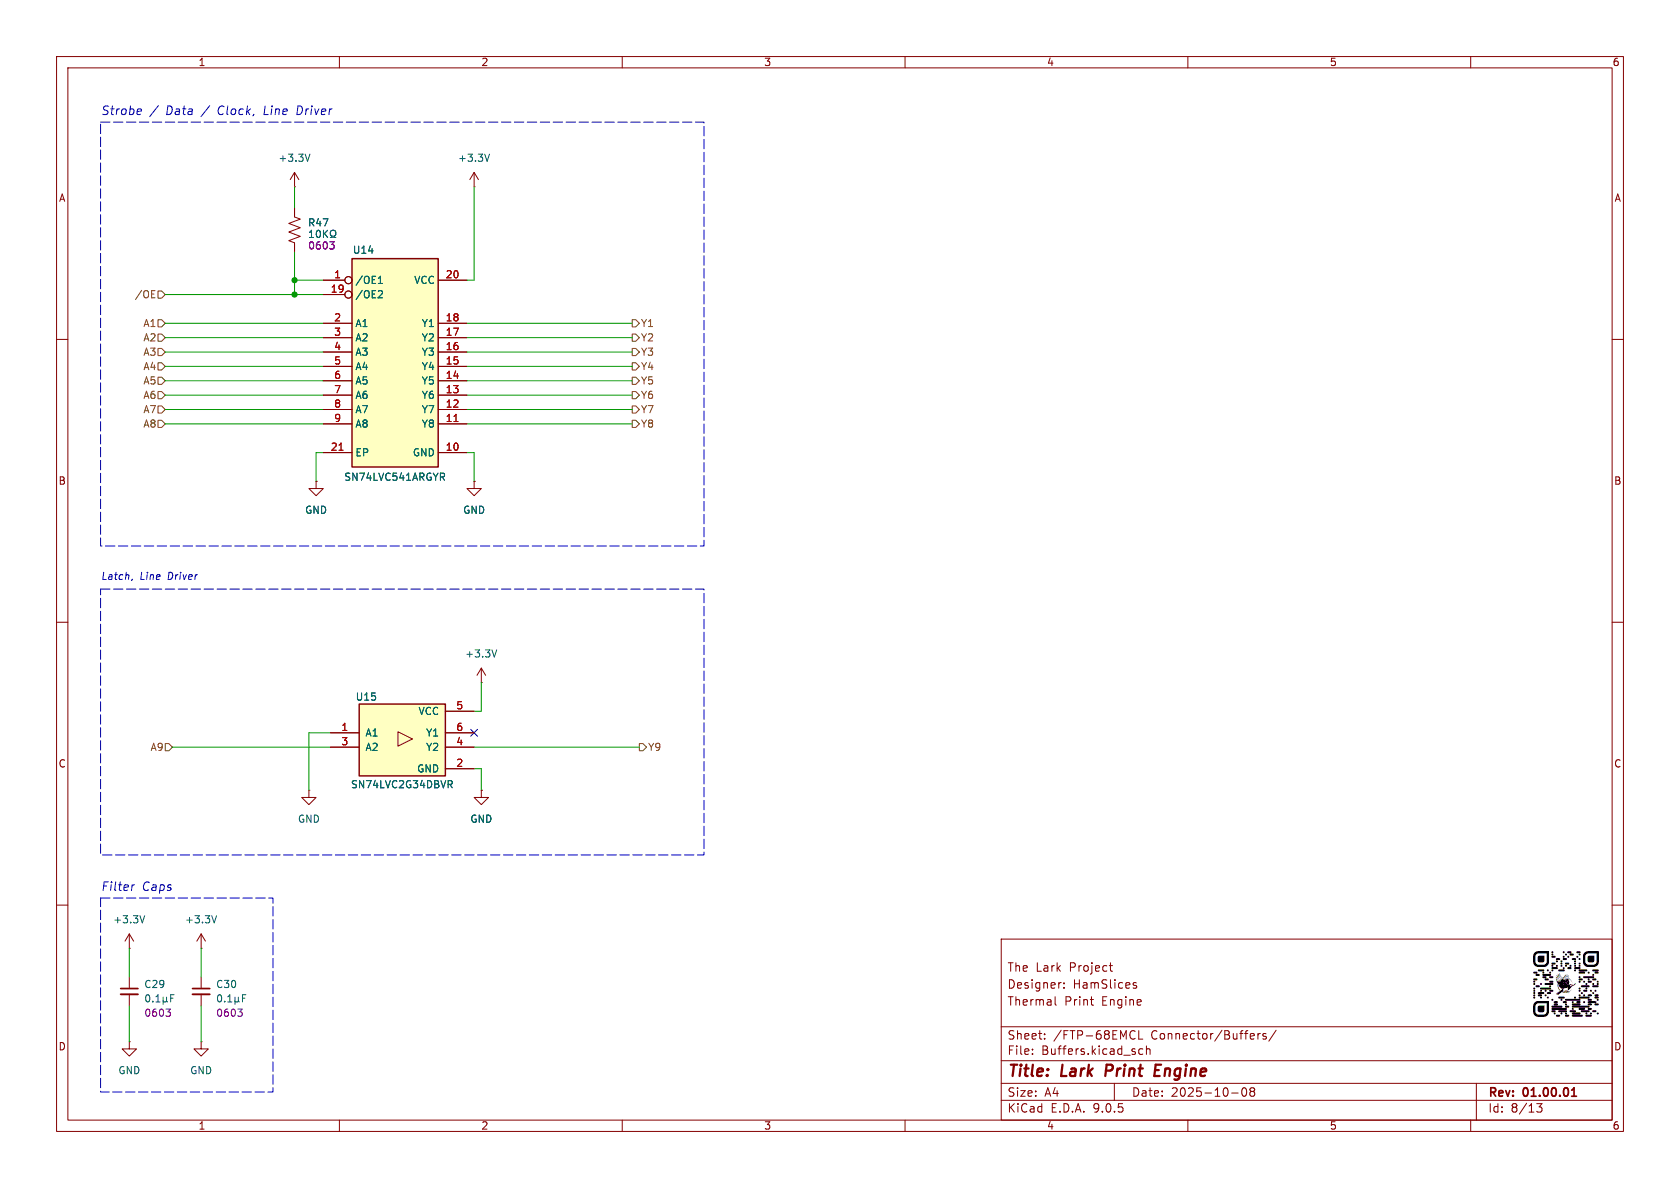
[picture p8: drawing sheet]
(kicad_sch
 (version 20250114)
 (generator "eeschema")
 (generator_version "9.0")
 (paper "A4")
 (title_block
  (title "Lark Print Engine")
  (date "2025-10-08")
  (rev "01.00.01")
  (comment 1 "Thermal Print Engine")
  (comment 2 "Designer: HamSlices")
  (comment 3 "The Lark Project"))
 (lib_symbols
  (symbol "Murata Electronics:Capacitor"
   (pin_numbers (hide yes))
   (pin_names
    (offset 0.254) (hide yes)) (exclude_from_sim no) (in_bom yes) (on_board yes)
   (property "Reference" "C" (at 0.254 1.778 0) (effects (font (size 1.27 1.27)) (justify left)))
   (property "Value" "Capacitor" (at 0.254 -2.032 0) (effects (font (size 1.27 1.27)) (justify left)))
   (property "Footprint" "" (at 0 0 0) (effects (font (size 1.27 1.27)) (hide yes)))
   (property "Datasheet" "~" (at 0 0 0) (effects (font (size 1.27 1.27)) (hide yes)))
   (property "Description" "Unpolarized capacitor, small symbol" (at 0 0 0) (effects (font (size 1.27 1.27)) (hide yes)))
   (property "Case" "" (at 0 0 0) (effects (font (size 1.27 1.27))))
   (property "MPN" "" (at 0 0 0) (effects (font (size 1.27 1.27)) (hide yes)))
   (symbol "Capacitor_0_1"
    (polyline (pts (xy -1.524 0.508) (xy 1.524 0.508)) (stroke (width 0.3048) (type default)) (fill (type none)))
    (polyline (pts (xy -1.524 -0.508) (xy 1.524 -0.508)) (stroke (width 0.3302) (type default)) (fill (type none))))
   (symbol "Capacitor_1_1"
    (pin passive line (at 0 2.54 270) (length 2.032) (name "~" (effects (font (size 1.27 1.27)))) (number "1" (effects (font (size 1.27 1.27)))))
    (pin passive line (at 0 -2.54 90) (length 2.032) (name "~" (effects (font (size 1.27 1.27)))) (number "2" (effects (font (size 1.27 1.27))))))
   (embedded_fonts no))
  (symbol "Stackpole:Resistor"
   (pin_numbers (hide yes))
   (pin_names
    (offset 0)) (exclude_from_sim no) (in_bom yes) (on_board yes)
   (property "Reference" "R" (at 2.54 0 90) (effects (font (size 1.27 1.27))))
   (property "Value" "Resistor" (at -2.54 0 90) (effects (font (size 1.27 1.27))))
   (property "Footprint" "" (at 1.016 -0.254 90) (effects (font (size 1.27 1.27)) (hide yes)))
   (property "Datasheet" "~" (at 0 0 0) (effects (font (size 1.27 1.27)) (hide yes)))
   (property "Description" "Resistor, US symbol" (at 0 0 0) (effects (font (size 1.27 1.27)) (hide yes)))
   (property "MPN" "" (at 0 0 0) (effects (font (size 1.27 1.27)) (hide yes)))
   (property "Case" "" (at 0 0 0) (effects (font (size 1.27 1.27)) (hide yes)))
   (property "Power" "" (at 0 0 0) (effects (font (size 1.27 1.27)) (hide yes)))
   (symbol "Resistor_0_1"
    (polyline (pts (xy 0 2.286) (xy 0 2.54)) (stroke (width 0) (type default)) (fill (type none)))
    (polyline (pts (xy 0 2.286) (xy 1.016 1.905) (xy 0 1.524) (xy -1.016 1.143) (xy 0 0.762)) (stroke (width 0) (type default)) (fill (type none)))
    (polyline (pts (xy 0 0.762) (xy 1.016 0.381) (xy 0 0) (xy -1.016 -0.381) (xy 0 -0.762)) (stroke (width 0) (type default)) (fill (type none)))
    (polyline (pts (xy 0 -0.762) (xy 1.016 -1.143) (xy 0 -1.524) (xy -1.016 -1.905) (xy 0 -2.286)) (stroke (width 0) (type default)) (fill (type none)))
    (polyline (pts (xy 0 -2.286) (xy 0 -2.54)) (stroke (width 0) (type default)) (fill (type none))))
   (symbol "Resistor_1_1"
    (pin passive line (at 0 3.81 270) (length 1.27) (name "~" (effects (font (size 1.27 1.27)))) (number "1" (effects (font (size 1.27 1.27)))))
    (pin passive line (at 0 -3.81 90) (length 1.27) (name "~" (effects (font (size 1.27 1.27)))) (number "2" (effects (font (size 1.27 1.27))))))
   (embedded_fonts no))
  (symbol "Texas Instruments:SN74LVC2G34DBVR"
   (pin_names
    (offset 1.016)) (exclude_from_sim no) (in_bom yes) (on_board yes)
   (property "Reference" "U" (at -7.112 7.62 0) (effects (font (size 1.27 1.27))))
   (property "Value" "SN74LVC2G34DBVR" (at 0 -7.874 0) (effects (font (size 1.27 1.27))))
   (property "Footprint" "Texas Instruments:SOT-23-6" (at 0 -16.51 0) (effects (font (size 1.27 1.27)) (hide yes)))
   (property "Datasheet" "https://www.ti.com/lit/ds/symlink/sn74lvc2g34.pdf" (at 0.508 -13.716 0) (effects (font (size 1.27 1.27)) (hide yes)))
   (property "Description" "Buffer, Non-Inverting 2 Element 1 Bit per Element Push-Pull Output SOT-23-6" (at 0.254 -11.176 0) (effects (font (size 1.27 1.27)) (hide yes)))
   (property "MPN" "SN74LVC2G34DBVR" (at 0 -7.874 0) (effects (font (size 1.27 1.27)) (hide yes)))
   (symbol "SN74LVC2G34DBVR_1_0"
    (polyline (pts (xy 1.778 0.1778) (xy -0.762 1.4478) (xy -0.762 -1.0922) (xy 1.778 0.1778)) (stroke (width 0.1524) (type default)) (fill (type none)))
    (pin input line (at -12.7 1.27 0) (length 5.08) (name "A1" (effects (font (size 1.27 1.27)))) (number "1" (effects (font (size 1.27 1.27)))))
    (pin input line (at -12.7 -1.27 0) (length 5.08) (name "A2" (effects (font (size 1.27 1.27)))) (number "3" (effects (font (size 1.27 1.27)))))
    (pin power_in line (at 12.7 5.08 180) (length 5.08) (name "VCC" (effects (font (size 1.27 1.27)))) (number "5" (effects (font (size 1.27 1.27)))))
    (pin output line (at 12.7 1.27 180) (length 5.08) (name "Y1" (effects (font (size 1.27 1.27)))) (number "6" (effects (font (size 1.27 1.27)))))
    (pin output line (at 12.7 -1.27 180) (length 5.08) (name "Y2" (effects (font (size 1.27 1.27)))) (number "4" (effects (font (size 1.27 1.27)))))
    (pin power_in line (at 12.7 -5.08 180) (length 5.08) (name "GND" (effects (font (size 1.27 1.27)))) (number "2" (effects (font (size 1.27 1.27))))))
   (symbol "SN74LVC2G34DBVR_1_1"
    (rectangle (start -7.62 6.35) (end 7.62 -6.35) (stroke (width 0.254) (type default)) (fill (type background))))
   (embedded_fonts no))
  (symbol "Texas Instruments:SN74LVC541ARGYR" (exclude_from_sim no) (in_bom yes) (on_board yes)
   (property "Reference" "U" (at -6.858 19.05 0) (effects (font (size 1.27 1.27))))
   (property "Value" "SN74LVC541ARGYR" (at 0.254 -20.828 0) (effects (font (size 1.27 1.27))))
   (property "Footprint" "Texas Instruments:SN74LVC541ARGYR" (at 1.27 -23.622 0) (effects (font (size 1.27 1.27)) (hide yes)))
   (property "Datasheet" "https://www.ti.com/lit/ds/symlink/sn74lvc541a.pdf" (at 0.762 -25.908 0) (effects (font (size 1.27 1.27)) (hide yes)))
   (property "Description" "Buffer, Non-Inverting 1 Element 8 Bit per Element 3-State Output 20-VQFN (3.5x4.5)" (at 2.286 -27.94 0) (effects (font (size 1.27 1.27)) (hide yes)))
   (property "MPN" "SN74LVC541ARGYR" (at 0.254 -20.828 0) (effects (font (size 1.27 1.27)) (hide yes)))
   (symbol "SN74LVC541ARGYR_0_1"
    (rectangle (start -7.62 17.78) (end 7.62 -19.05) (stroke (width 0.254) (type default)) (fill (type background))))
   (symbol "SN74LVC541ARGYR_1_1"
    (pin input inverted (at -12.7 13.97 0) (length 5.08) (name "/OE1" (effects (font (size 1.27 1.27)))) (number "1" (effects (font (size 1.27 1.27)))))
    (pin input inverted (at -12.7 11.43 0) (length 5.08) (name "/OE2" (effects (font (size 1.27 1.27)))) (number "19" (effects (font (size 1.27 1.27)))))
    (pin input line (at -12.7 6.35 0) (length 5.08) (name "A1" (effects (font (size 1.27 1.27)))) (number "2" (effects (font (size 1.27 1.27)))))
    (pin input line (at -12.7 3.81 0) (length 5.08) (name "A2" (effects (font (size 1.27 1.27)))) (number "3" (effects (font (size 1.27 1.27)))))
    (pin input line (at -12.7 1.27 0) (length 5.08) (name "A3" (effects (font (size 1.27 1.27)))) (number "4" (effects (font (size 1.27 1.27)))))
    (pin input line (at -12.7 -1.27 0) (length 5.08) (name "A4" (effects (font (size 1.27 1.27)))) (number "5" (effects (font (size 1.27 1.27)))))
    (pin input line (at -12.7 -3.81 0) (length 5.08) (name "A5" (effects (font (size 1.27 1.27)))) (number "6" (effects (font (size 1.27 1.27)))))
    (pin input line (at -12.7 -6.35 0) (length 5.08) (name "A6" (effects (font (size 1.27 1.27)))) (number "7" (effects (font (size 1.27 1.27)))))
    (pin input line (at -12.7 -8.89 0) (length 5.08) (name "A7" (effects (font (size 1.27 1.27)))) (number "8" (effects (font (size 1.27 1.27)))))
    (pin input line (at -12.7 -11.43 0) (length 5.08) (name "A8" (effects (font (size 1.27 1.27)))) (number "9" (effects (font (size 1.27 1.27)))))
    (pin passive line (at -12.7 -16.51 0) (length 5.08) (name "EP" (effects (font (size 1.27 1.27)))) (number "21" (effects (font (size 1.27 1.27)))))
    (pin power_in line (at 12.7 13.97 180) (length 5.08) (name "VCC" (effects (font (size 1.27 1.27)))) (number "20" (effects (font (size 1.27 1.27)))))
    (pin tri_state line (at 12.7 6.35 180) (length 5.08) (name "Y1" (effects (font (size 1.27 1.27)))) (number "18" (effects (font (size 1.27 1.27)))))
    (pin tri_state line (at 12.7 3.81 180) (length 5.08) (name "Y2" (effects (font (size 1.27 1.27)))) (number "17" (effects (font (size 1.27 1.27)))))
    (pin tri_state line (at 12.7 1.27 180) (length 5.08) (name "Y3" (effects (font (size 1.27 1.27)))) (number "16" (effects (font (size 1.27 1.27)))))
    (pin tri_state line (at 12.7 -1.27 180) (length 5.08) (name "Y4" (effects (font (size 1.27 1.27)))) (number "15" (effects (font (size 1.27 1.27)))))
    (pin tri_state line (at 12.7 -3.81 180) (length 5.08) (name "Y5" (effects (font (size 1.27 1.27)))) (number "14" (effects (font (size 1.27 1.27)))))
    (pin tri_state line (at 12.7 -6.35 180) (length 5.08) (name "Y6" (effects (font (size 1.27 1.27)))) (number "13" (effects (font (size 1.27 1.27)))))
    (pin tri_state line (at 12.7 -8.89 180) (length 5.08) (name "Y7" (effects (font (size 1.27 1.27)))) (number "12" (effects (font (size 1.27 1.27)))))
    (pin tri_state line (at 12.7 -11.43 180) (length 5.08) (name "Y8" (effects (font (size 1.27 1.27)))) (number "11" (effects (font (size 1.27 1.27)))))
    (pin power_in line (at 12.7 -16.51 180) (length 5.08) (name "GND" (effects (font (size 1.27 1.27)))) (number "10" (effects (font (size 1.27 1.27))))))
   (embedded_fonts no))
  (symbol "power:+3.3V"
   (power)
   (pin_numbers (hide yes))
   (pin_names
    (offset 0) (hide yes)) (exclude_from_sim no) (in_bom yes) (on_board yes)
   (property "Reference" "#PWR" (at 0 -3.81 0) (effects (font (size 1.27 1.27)) (hide yes)))
   (property "Value" "+3.3V" (at 0 3.556 0) (effects (font (size 1.27 1.27))))
   (property "Footprint" "" (at 0 0 0) (effects (font (size 1.27 1.27)) (hide yes)))
   (property "Datasheet" "" (at 0 0 0) (effects (font (size 1.27 1.27)) (hide yes)))
   (property "Description" "Power symbol creates a global label with name \"+3.3V\"" (at 0 0 0) (effects (font (size 1.27 1.27)) (hide yes)))
   (symbol "+3.3V_0_1"
    (polyline (pts (xy -0.762 1.27) (xy 0 2.54)) (stroke (width 0) (type default)) (fill (type none)))
    (polyline (pts (xy 0 2.54) (xy 0.762 1.27)) (stroke (width 0) (type default)) (fill (type none)))
    (polyline (pts (xy 0 0) (xy 0 2.54)) (stroke (width 0) (type default)) (fill (type none))))
   (symbol "+3.3V_1_1"
    (pin power_in line (at 0 0 90) (length 0) (name "~" (effects (font (size 1.27 1.27)))) (number "1" (effects (font (size 1.27 1.27))))))
   (embedded_fonts no))
  (symbol "power:GND"
   (power)
   (pin_numbers (hide yes))
   (pin_names
    (offset 0) (hide yes)) (exclude_from_sim no) (in_bom yes) (on_board yes)
   (property "Reference" "#PWR" (at 0 -6.35 0) (effects (font (size 1.27 1.27)) (hide yes)))
   (property "Value" "GND" (at 0 -3.81 0) (effects (font (size 1.27 1.27))))
   (property "Footprint" "" (at 0 0 0) (effects (font (size 1.27 1.27)) (hide yes)))
   (property "Datasheet" "" (at 0 0 0) (effects (font (size 1.27 1.27)) (hide yes)))
   (property "Description" "Power symbol creates a global label with name \"GND\" , ground" (at 0 0 0) (effects (font (size 1.27 1.27)) (hide yes)))
   (symbol "GND_0_1"
    (polyline (pts (xy 0 0) (xy 0 -1.27) (xy 1.27 -1.27) (xy 0 -2.54) (xy -1.27 -1.27) (xy 0 -1.27)) (stroke (width 0) (type default)) (fill (type none))))
   (symbol "GND_1_1"
    (pin power_in line (at 0 0 270) (length 0) (name "~" (effects (font (size 1.27 1.27)))) (number "1" (effects (font (size 1.27 1.27))))))
   (embedded_fonts no)))
 (rectangle
  (start 17.78 158.75)
  (end 48.26 193.04)
  (stroke (width 0) (type dash))
  (fill (type none)))
 (rectangle
  (start 17.78 104.14)
  (end 124.46 151.13)
  (stroke (width 0) (type dash))
  (fill (type none)))
 (rectangle
  (start 17.78 21.59)
  (end 124.46 96.52)
  (stroke (width 0) (type dash))
  (fill (type none)))
 (text "Strobe / Data / Clock, Line Driver"
  (exclude_from_sim no)
  (at 17.78 19.812 0)
  (effects (font (size 1.524 1.524)
    (italic yes)) (justify left)))
 (text "Latch, Line Driver"
  (exclude_from_sim no)
  (at 17.78 102.108 0)
  (effects (font (size 1.27 1.27)
    (italic yes)) (justify left)))
 (text "Filter Caps"
  (exclude_from_sim no)
  (at 17.78 156.972 0)
  (effects (font (size 1.524 1.524)
    (italic yes)) (justify left)))
 (junction
  (at 52.07 49.53)
  (diameter 0)
  (color 0 0 0 0))
 (junction
  (at 52.07 52.07)
  (diameter 0)
  (color 0 0 0 0))
 (no_connect
  (at 83.82 129.54))
 (wire
  (pts (xy 85.09 135.89) (xy 85.09 139.7))
  (stroke (width 0) (type default)))
 (wire
  (pts (xy 82.55 69.85) (xy 111.76 69.85))
  (stroke (width 0) (type default)))
 (wire
  (pts (xy 55.88 80.01) (xy 57.15 80.01))
  (stroke (width 0) (type default)))
 (wire
  (pts (xy 83.82 49.53) (xy 82.55 49.53))
  (stroke (width 0) (type default)))
 (wire
  (pts (xy 83.82 132.08) (xy 113.03 132.08))
  (stroke (width 0) (type default)))
 (wire
  (pts (xy 82.55 67.31) (xy 111.76 67.31))
  (stroke (width 0) (type default)))
 (wire
  (pts (xy 29.21 57.15) (xy 57.15 57.15))
  (stroke (width 0) (type default)))
 (wire
  (pts (xy 83.82 85.09) (xy 83.82 80.01))
  (stroke (width 0) (type default)))
 (wire
  (pts (xy 29.21 59.69) (xy 57.15 59.69))
  (stroke (width 0) (type default)))
 (wire
  (pts (xy 83.82 125.73) (xy 85.09 125.73))
  (stroke (width 0) (type default)))
 (wire
  (pts (xy 22.86 167.64) (xy 22.86 172.72))
  (stroke (width 0) (type default)))
 (wire
  (pts (xy 54.61 139.7) (xy 54.61 129.54))
  (stroke (width 0) (type default)))
 (wire
  (pts (xy 82.55 59.69) (xy 111.76 59.69))
  (stroke (width 0) (type default)))
 (wire
  (pts (xy 35.56 167.64) (xy 35.56 172.72))
  (stroke (width 0) (type default)))
 (wire
  (pts (xy 83.82 135.89) (xy 85.09 135.89))
  (stroke (width 0) (type default)))
 (wire
  (pts (xy 52.07 52.07) (xy 57.15 52.07))
  (stroke (width 0) (type default)))
 (wire
  (pts (xy 82.55 74.93) (xy 111.76 74.93))
  (stroke (width 0) (type default)))
 (wire
  (pts (xy 82.55 62.23) (xy 111.76 62.23))
  (stroke (width 0) (type default)))
 (wire
  (pts (xy 52.07 49.53) (xy 57.15 49.53))
  (stroke (width 0) (type default)))
 (wire
  (pts (xy 82.55 72.39) (xy 111.76 72.39))
  (stroke (width 0) (type default)))
 (wire
  (pts (xy 22.86 177.8) (xy 22.86 184.15))
  (stroke (width 0) (type default)))
 (wire
  (pts (xy 29.21 74.93) (xy 57.15 74.93))
  (stroke (width 0) (type default)))
 (wire
  (pts (xy 82.55 64.77) (xy 111.76 64.77))
  (stroke (width 0) (type default)))
 (wire
  (pts (xy 82.55 80.01) (xy 83.82 80.01))
  (stroke (width 0) (type default)))
 (wire
  (pts (xy 29.21 67.31) (xy 57.15 67.31))
  (stroke (width 0) (type default)))
 (wire
  (pts (xy 52.07 33.02) (xy 52.07 36.83))
  (stroke (width 0) (type default)))
 (wire
  (pts (xy 29.21 62.23) (xy 57.15 62.23))
  (stroke (width 0) (type default)))
 (wire
  (pts (xy 85.09 120.65) (xy 85.09 125.73))
  (stroke (width 0) (type default)))
 (wire
  (pts (xy 29.21 72.39) (xy 57.15 72.39))
  (stroke (width 0) (type default)))
 (wire
  (pts (xy 29.21 69.85) (xy 57.15 69.85))
  (stroke (width 0) (type default)))
 (wire
  (pts (xy 52.07 49.53) (xy 52.07 52.07))
  (stroke (width 0) (type default)))
 (wire
  (pts (xy 35.56 177.8) (xy 35.56 184.15))
  (stroke (width 0) (type default)))
 (wire
  (pts (xy 29.21 64.77) (xy 57.15 64.77))
  (stroke (width 0) (type default)))
 (wire
  (pts (xy 83.82 33.02) (xy 83.82 49.53))
  (stroke (width 0) (type default)))
 (wire
  (pts (xy 54.61 129.54) (xy 58.42 129.54))
  (stroke (width 0) (type default)))
 (wire
  (pts (xy 30.48 132.08) (xy 58.42 132.08))
  (stroke (width 0) (type default)))
 (wire
  (pts (xy 55.88 85.09) (xy 55.88 80.01))
  (stroke (width 0) (type default)))
 (wire
  (pts (xy 29.21 52.07) (xy 52.07 52.07))
  (stroke (width 0) (type default)))
 (wire
  (pts (xy 82.55 57.15) (xy 111.76 57.15))
  (stroke (width 0) (type default)))
 (wire
  (pts (xy 52.07 44.45) (xy 52.07 49.53))
  (stroke (width 0) (type default)))
 (image
  (at 276.86 173.99)
  (scale 0.0176724)
  (data))
 (hierarchical_label "A8"
  (shape input)
  (at 29.21 74.93 180)
  (effects (font (size 1.27 1.27)) (justify right)))
 (hierarchical_label "Y3"
  (shape output)
  (at 111.76 62.23 0)
  (effects (font (size 1.27 1.27)) (justify left)))
 (hierarchical_label "Y1"
  (shape output)
  (at 111.76 57.15 0)
  (effects (font (size 1.27 1.27)) (justify left)))
 (hierarchical_label "Y6"
  (shape output)
  (at 111.76 69.85 0)
  (effects (font (size 1.27 1.27)) (justify left)))
 (hierarchical_label "A2"
  (shape input)
  (at 29.21 59.69 180)
  (effects (font (size 1.27 1.27)) (justify right)))
 (hierarchical_label "Y4"
  (shape output)
  (at 111.76 64.77 0)
  (effects (font (size 1.27 1.27)) (justify left)))
 (hierarchical_label "A4"
  (shape input)
  (at 29.21 64.77 180)
  (effects (font (size 1.27 1.27)) (justify right)))
 (hierarchical_label "A5"
  (shape input)
  (at 29.21 67.31 180)
  (effects (font (size 1.27 1.27)) (justify right)))
 (hierarchical_label "Y2"
  (shape output)
  (at 111.76 59.69 0)
  (effects (font (size 1.27 1.27)) (justify left)))
 (hierarchical_label "A9"
  (shape input)
  (at 30.48 132.08 180)
  (effects (font (size 1.27 1.27)) (justify right)))
 (hierarchical_label "Y5"
  (shape output)
  (at 111.76 67.31 0)
  (effects (font (size 1.27 1.27)) (justify left)))
 (hierarchical_label "Y9"
  (shape output)
  (at 113.03 132.08 0)
  (effects (font (size 1.27 1.27)) (justify left)))
 (hierarchical_label "A3"
  (shape input)
  (at 29.21 62.23 180)
  (effects (font (size 1.27 1.27)) (justify right)))
 (hierarchical_label "A6"
  (shape input)
  (at 29.21 69.85 180)
  (effects (font (size 1.27 1.27)) (justify right)))
 (hierarchical_label "A7"
  (shape input)
  (at 29.21 72.39 180)
  (effects (font (size 1.27 1.27)) (justify right)))
 (hierarchical_label "Y8"
  (shape output)
  (at 111.76 74.93 0)
  (effects (font (size 1.27 1.27)) (justify left)))
 (hierarchical_label "A1"
  (shape input)
  (at 29.21 57.15 180)
  (effects (font (size 1.27 1.27)) (justify right)))
 (hierarchical_label "Y7"
  (shape output)
  (at 111.76 72.39 0)
  (effects (font (size 1.27 1.27)) (justify left)))
 (hierarchical_label "{slash}OE"
  (shape input)
  (at 29.21 52.07 180)
  (effects (font (size 1.27 1.27)) (justify right)))
 (symbol
  (lib_id "Texas Instruments:SN74LVC2G34DBVR")
  (at 71.12 130.81 0)
  (unit 1)
  (exclude_from_sim no)
  (in_bom yes)
  (on_board yes)
  (dnp no)
  (property "Reference" "U15" (at 64.77 123.19 0) (effects (font (size 1.27 1.27))))
  (property "Value" "SN74LVC2G34DBVR" (at 71.12 138.684 0) (effects (font (size 1.27 1.27))))
  (property "Footprint" "Texas Instruments:SOT-23-6" (at 71.12 132.08 0) (effects (font (size 1.27 1.27)) (hide yes)))
  (property "Datasheet" "https://www.ti.com/lit/ds/symlink/sn74lvc2g34.pdf" (at 71.628 129.286 0) (effects (font (size 1.27 1.27)) (hide yes)))
  (property "Description" "Buffer, Non-Inverting 2 Element 1 Bit per Element Push-Pull Output SOT-23-6" (at 71.374 126.746 0) (effects (font (size 1.27 1.27)) (hide yes)))
  (property "MPN" "SN74LVC2G34DBVR" (at 71.12 123.444 0) (effects (font (size 1.27 1.27)) (hide yes)))
  (pin "2")
  (pin "5")
  (pin "1")
  (pin "3")
  (pin "6")
  (pin "4"))
 (symbol
  (lib_id "power:+3.3V")
  (at 85.09 120.65 0)
  (unit 1)
  (exclude_from_sim no)
  (in_bom yes)
  (on_board yes)
  (dnp no)
  (fields_autoplaced yes)
  (property "Reference" "#PWR0129" (at 85.09 124.46 0) (effects (font (size 1.27 1.27)) (hide yes)))
  (property "Value" "+3.3V" (at 85.09 115.57 0) (effects (font (size 1.27 1.27))))
  (property "Footprint" "" (at 85.09 120.65 0) (effects (font (size 1.27 1.27)) (hide yes)))
  (property "Datasheet" "" (at 85.09 120.65 0) (effects (font (size 1.27 1.27)) (hide yes)))
  (property "Description" "Power symbol creates a global label with name \"+3.3V\"" (at 85.09 120.65 0) (effects (font (size 1.27 1.27)) (hide yes)))
  (pin "1"))
 (symbol
  (lib_id "power:GND")
  (at 35.56 184.15 0)
  (unit 1)
  (exclude_from_sim no)
  (in_bom yes)
  (on_board yes)
  (dnp no)
  (fields_autoplaced yes)
  (property "Reference" "#PWR0135" (at 35.56 190.5 0) (effects (font (size 1.27 1.27)) (hide yes)))
  (property "Value" "GND" (at 35.56 189.23 0) (effects (font (size 1.27 1.27))))
  (property "Footprint" "" (at 35.56 184.15 0) (effects (font (size 1.27 1.27)) (hide yes)))
  (property "Datasheet" "" (at 35.56 184.15 0) (effects (font (size 1.27 1.27)) (hide yes)))
  (property "Description" "Power symbol creates a global label with name \"GND\" , ground" (at 35.56 184.15 0) (effects (font (size 1.27 1.27)) (hide yes)))
  (pin "1"))
 (symbol
  (lib_id "power:GND")
  (at 85.09 139.7 0)
  (unit 1)
  (exclude_from_sim no)
  (in_bom yes)
  (on_board yes)
  (dnp no)
  (fields_autoplaced yes)
  (property "Reference" "#PWR0131" (at 85.09 146.05 0) (effects (font (size 1.27 1.27)) (hide yes)))
  (property "Value" "GND" (at 85.09 144.78 0) (effects (font (size 1.27 1.27))))
  (property "Footprint" "" (at 85.09 139.7 0) (effects (font (size 1.27 1.27)) (hide yes)))
  (property "Datasheet" "" (at 85.09 139.7 0) (effects (font (size 1.27 1.27)) (hide yes)))
  (property "Description" "Power symbol creates a global label with name \"GND\" , ground" (at 85.09 139.7 0) (effects (font (size 1.27 1.27)) (hide yes)))
  (pin "1"))
 (symbol
  (lib_id "power:GND")
  (at 54.61 139.7 0)
  (unit 1)
  (exclude_from_sim no)
  (in_bom yes)
  (on_board yes)
  (dnp no)
  (fields_autoplaced yes)
  (property "Reference" "#PWR0130" (at 54.61 146.05 0) (effects (font (size 1.27 1.27)) (hide yes)))
  (property "Value" "GND" (at 54.61 144.78 0) (effects (font (size 1.27 1.27))))
  (property "Footprint" "" (at 54.61 139.7 0) (effects (font (size 1.27 1.27)) (hide yes)))
  (property "Datasheet" "" (at 54.61 139.7 0) (effects (font (size 1.27 1.27)) (hide yes)))
  (property "Description" "Power symbol creates a global label with name \"GND\" , ground" (at 54.61 139.7 0) (effects (font (size 1.27 1.27)) (hide yes)))
  (pin "1"))
 (symbol
  (lib_id "power:GND")
  (at 22.86 184.15 0)
  (unit 1)
  (exclude_from_sim no)
  (in_bom yes)
  (on_board yes)
  (dnp no)
  (fields_autoplaced yes)
  (property "Reference" "#PWR0134" (at 22.86 190.5 0) (effects (font (size 1.27 1.27)) (hide yes)))
  (property "Value" "GND" (at 22.86 189.23 0) (effects (font (size 1.27 1.27))))
  (property "Footprint" "" (at 22.86 184.15 0) (effects (font (size 1.27 1.27)) (hide yes)))
  (property "Datasheet" "" (at 22.86 184.15 0) (effects (font (size 1.27 1.27)) (hide yes)))
  (property "Description" "Power symbol creates a global label with name \"GND\" , ground" (at 22.86 184.15 0) (effects (font (size 1.27 1.27)) (hide yes)))
  (pin "1"))
 (symbol
  (lib_id "Murata Electronics:Capacitor")
  (at 22.86 175.26 0)
  (unit 1)
  (exclude_from_sim no)
  (in_bom yes)
  (on_board yes)
  (dnp no)
  (property "Reference" "C29" (at 25.4 173.9962 0) (effects (font (size 1.27 1.27)) (justify left)))
  (property "Value" "0.1µF" (at 25.4 176.5362 0) (effects (font (size 1.27 1.27)) (justify left)))
  (property "Footprint" "Murata Electronics:C_0603" (at 22.86 175.26 0) (effects (font (size 1.27 1.27)) (hide yes)))
  (property "Datasheet" "~" (at 22.86 175.26 0) (effects (font (size 1.27 1.27)) (hide yes)))
  (property "Description" "Unpolarized capacitor, small symbol" (at 22.86 175.26 0) (effects (font (size 1.27 1.27)) (hide yes)))
  (property "Case" "0603" (at 27.94 179.07 0) (effects (font (size 1.27 1.27))))
  (property "MPN" "GRM188R72A104MA35J" (at 22.86 175.26 0) (effects (font (size 1.27 1.27)) (hide yes)))
  (pin "2")
  (pin "1"))
 (symbol
  (lib_id "power:+3.3V")
  (at 22.86 167.64 0)
  (unit 1)
  (exclude_from_sim no)
  (in_bom yes)
  (on_board yes)
  (dnp no)
  (fields_autoplaced yes)
  (property "Reference" "#PWR0132" (at 22.86 171.45 0) (effects (font (size 1.27 1.27)) (hide yes)))
  (property "Value" "+3.3V" (at 22.86 162.56 0) (effects (font (size 1.27 1.27))))
  (property "Footprint" "" (at 22.86 167.64 0) (effects (font (size 1.27 1.27)) (hide yes)))
  (property "Datasheet" "" (at 22.86 167.64 0) (effects (font (size 1.27 1.27)) (hide yes)))
  (property "Description" "Power symbol creates a global label with name \"+3.3V\"" (at 22.86 167.64 0) (effects (font (size 1.27 1.27)) (hide yes)))
  (pin "1"))
 (symbol
  (lib_id "Murata Electronics:Capacitor")
  (at 35.56 175.26 0)
  (unit 1)
  (exclude_from_sim no)
  (in_bom yes)
  (on_board yes)
  (dnp no)
  (property "Reference" "C30" (at 38.1 173.9962 0) (effects (font (size 1.27 1.27)) (justify left)))
  (property "Value" "0.1µF" (at 38.1 176.5362 0) (effects (font (size 1.27 1.27)) (justify left)))
  (property "Footprint" "Murata Electronics:C_0603" (at 35.56 175.26 0) (effects (font (size 1.27 1.27)) (hide yes)))
  (property "Datasheet" "~" (at 35.56 175.26 0) (effects (font (size 1.27 1.27)) (hide yes)))
  (property "Description" "Unpolarized capacitor, small symbol" (at 35.56 175.26 0) (effects (font (size 1.27 1.27)) (hide yes)))
  (property "Case" "0603" (at 40.64 179.07 0) (effects (font (size 1.27 1.27))))
  (property "MPN" "GRM188R72A104MA35J" (at 35.56 175.26 0) (effects (font (size 1.27 1.27)) (hide yes)))
  (pin "2")
  (pin "1"))
 (symbol
  (lib_id "power:+3.3V")
  (at 83.82 33.02 0)
  (unit 1)
  (exclude_from_sim no)
  (in_bom yes)
  (on_board yes)
  (dnp no)
  (fields_autoplaced yes)
  (property "Reference" "#PWR0126" (at 83.82 36.83 0) (effects (font (size 1.27 1.27)) (hide yes)))
  (property "Value" "+3.3V" (at 83.82 27.94 0) (effects (font (size 1.27 1.27))))
  (property "Footprint" "" (at 83.82 33.02 0) (effects (font (size 1.27 1.27)) (hide yes)))
  (property "Datasheet" "" (at 83.82 33.02 0) (effects (font (size 1.27 1.27)) (hide yes)))
  (property "Description" "Power symbol creates a global label with name \"+3.3V\"" (at 83.82 33.02 0) (effects (font (size 1.27 1.27)) (hide yes)))
  (pin "1"))
 (symbol
  (lib_id "power:+3.3V")
  (at 52.07 33.02 0)
  (unit 1)
  (exclude_from_sim no)
  (in_bom yes)
  (on_board yes)
  (dnp no)
  (fields_autoplaced yes)
  (property "Reference" "#PWR0125" (at 52.07 36.83 0) (effects (font (size 1.27 1.27)) (hide yes)))
  (property "Value" "+3.3V" (at 52.07 27.94 0) (effects (font (size 1.27 1.27))))
  (property "Footprint" "" (at 52.07 33.02 0) (effects (font (size 1.27 1.27)) (hide yes)))
  (property "Datasheet" "" (at 52.07 33.02 0) (effects (font (size 1.27 1.27)) (hide yes)))
  (property "Description" "Power symbol creates a global label with name \"+3.3V\"" (at 52.07 33.02 0) (effects (font (size 1.27 1.27)) (hide yes)))
  (pin "1"))
 (symbol
  (lib_id "power:+3.3V")
  (at 35.56 167.64 0)
  (unit 1)
  (exclude_from_sim no)
  (in_bom yes)
  (on_board yes)
  (dnp no)
  (fields_autoplaced yes)
  (property "Reference" "#PWR0133" (at 35.56 171.45 0) (effects (font (size 1.27 1.27)) (hide yes)))
  (property "Value" "+3.3V" (at 35.56 162.56 0) (effects (font (size 1.27 1.27))))
  (property "Footprint" "" (at 35.56 167.64 0) (effects (font (size 1.27 1.27)) (hide yes)))
  (property "Datasheet" "" (at 35.56 167.64 0) (effects (font (size 1.27 1.27)) (hide yes)))
  (property "Description" "Power symbol creates a global label with name \"+3.3V\"" (at 35.56 167.64 0) (effects (font (size 1.27 1.27)) (hide yes)))
  (pin "1"))
 (symbol
  (lib_id "Stackpole:Resistor")
  (at 52.07 40.64 0)
  (unit 1)
  (exclude_from_sim no)
  (in_bom yes)
  (on_board yes)
  (dnp no)
  (property "Reference" "R47" (at 54.356 39.37 0) (effects (font (size 1.27 1.27)) (justify left)))
  (property "Value" "10KΩ" (at 54.356 41.402 0) (effects (font (size 1.27 1.27)) (justify left)))
  (property "Footprint" "Stackpole:R_0603" (at 53.086 40.894 90) (effects (font (size 1.27 1.27)) (hide yes)))
  (property "Datasheet" "~" (at 52.07 40.64 0) (effects (font (size 1.27 1.27)) (hide yes)))
  (property "Description" "Resistor, US symbol" (at 52.07 40.64 0) (effects (font (size 1.27 1.27)) (hide yes)))
  (property "Power" "1/10W" (at 52.07 40.64 0) (effects (font (size 1.27 1.27)) (hide yes)))
  (property "Case" "0603" (at 56.896 43.434 0) (effects (font (size 1.27 1.27))))
  (property "MPN" "RMCF0603FG10K0" (at 52.07 40.64 0) (effects (font (size 1.27 1.27)) (hide yes)))
  (pin "1")
  (pin "2"))
 (symbol
  (lib_id "Texas Instruments:SN74LVC541ARGYR")
  (at 69.85 63.5 0)
  (unit 1)
  (exclude_from_sim no)
  (in_bom yes)
  (on_board yes)
  (dnp no)
  (property "Reference" "U14" (at 64.262 44.196 0) (effects (font (size 1.27 1.27))))
  (property "Value" "SN74LVC541ARGYR" (at 69.85 84.328 0) (effects (font (size 1.27 1.27))))
  (property "Footprint" "Texas Instruments:SN74LVC541ARGYR" (at 71.12 87.122 0) (effects (font (size 1.27 1.27)) (hide yes)))
  (property "Datasheet" "https://www.ti.com/lit/ds/symlink/sn74lvc541a.pdf" (at 70.612 89.408 0) (effects (font (size 1.27 1.27)) (hide yes)))
  (property "Description" "Buffer, Non-Inverting 1 Element 8 Bit per Element 3-State Output 20-VQFN (3.5x4.5)" (at 72.136 91.44 0) (effects (font (size 1.27 1.27)) (hide yes)))
  (property "MPN" "SN74LVC541ARGYR" (at 70.104 84.328 0) (effects (font (size 1.27 1.27)) (hide yes)))
  (pin "8")
  (pin "12")
  (pin "1")
  (pin "7")
  (pin "14")
  (pin "5")
  (pin "9")
  (pin "21")
  (pin "16")
  (pin "19")
  (pin "3")
  (pin "10")
  (pin "6")
  (pin "2")
  (pin "11")
  (pin "13")
  (pin "17")
  (pin "20")
  (pin "18")
  (pin "4")
  (pin "15"))
 (symbol
  (lib_id "power:GND")
  (at 83.82 85.09 0)
  (unit 1)
  (exclude_from_sim no)
  (in_bom yes)
  (on_board yes)
  (dnp no)
  (fields_autoplaced yes)
  (property "Reference" "#PWR0128" (at 83.82 91.44 0) (effects (font (size 1.27 1.27)) (hide yes)))
  (property "Value" "GND" (at 83.82 90.17 0) (effects (font (size 1.27 1.27))))
  (property "Footprint" "" (at 83.82 85.09 0) (effects (font (size 1.27 1.27)) (hide yes)))
  (property "Datasheet" "" (at 83.82 85.09 0) (effects (font (size 1.27 1.27)) (hide yes)))
  (property "Description" "Power symbol creates a global label with name \"GND\" , ground" (at 83.82 85.09 0) (effects (font (size 1.27 1.27)) (hide yes)))
  (pin "1"))
 (symbol
  (lib_id "power:GND")
  (at 55.88 85.09 0)
  (unit 1)
  (exclude_from_sim no)
  (in_bom yes)
  (on_board yes)
  (dnp no)
  (fields_autoplaced yes)
  (property "Reference" "#PWR0127" (at 55.88 91.44 0) (effects (font (size 1.27 1.27)) (hide yes)))
  (property "Value" "GND" (at 55.88 90.17 0) (effects (font (size 1.27 1.27))))
  (property "Footprint" "" (at 55.88 85.09 0) (effects (font (size 1.27 1.27)) (hide yes)))
  (property "Datasheet" "" (at 55.88 85.09 0) (effects (font (size 1.27 1.27)) (hide yes)))
  (property "Description" "Power symbol creates a global label with name \"GND\" , ground" (at 55.88 85.09 0) (effects (font (size 1.27 1.27)) (hide yes)))
  (pin "1")))
